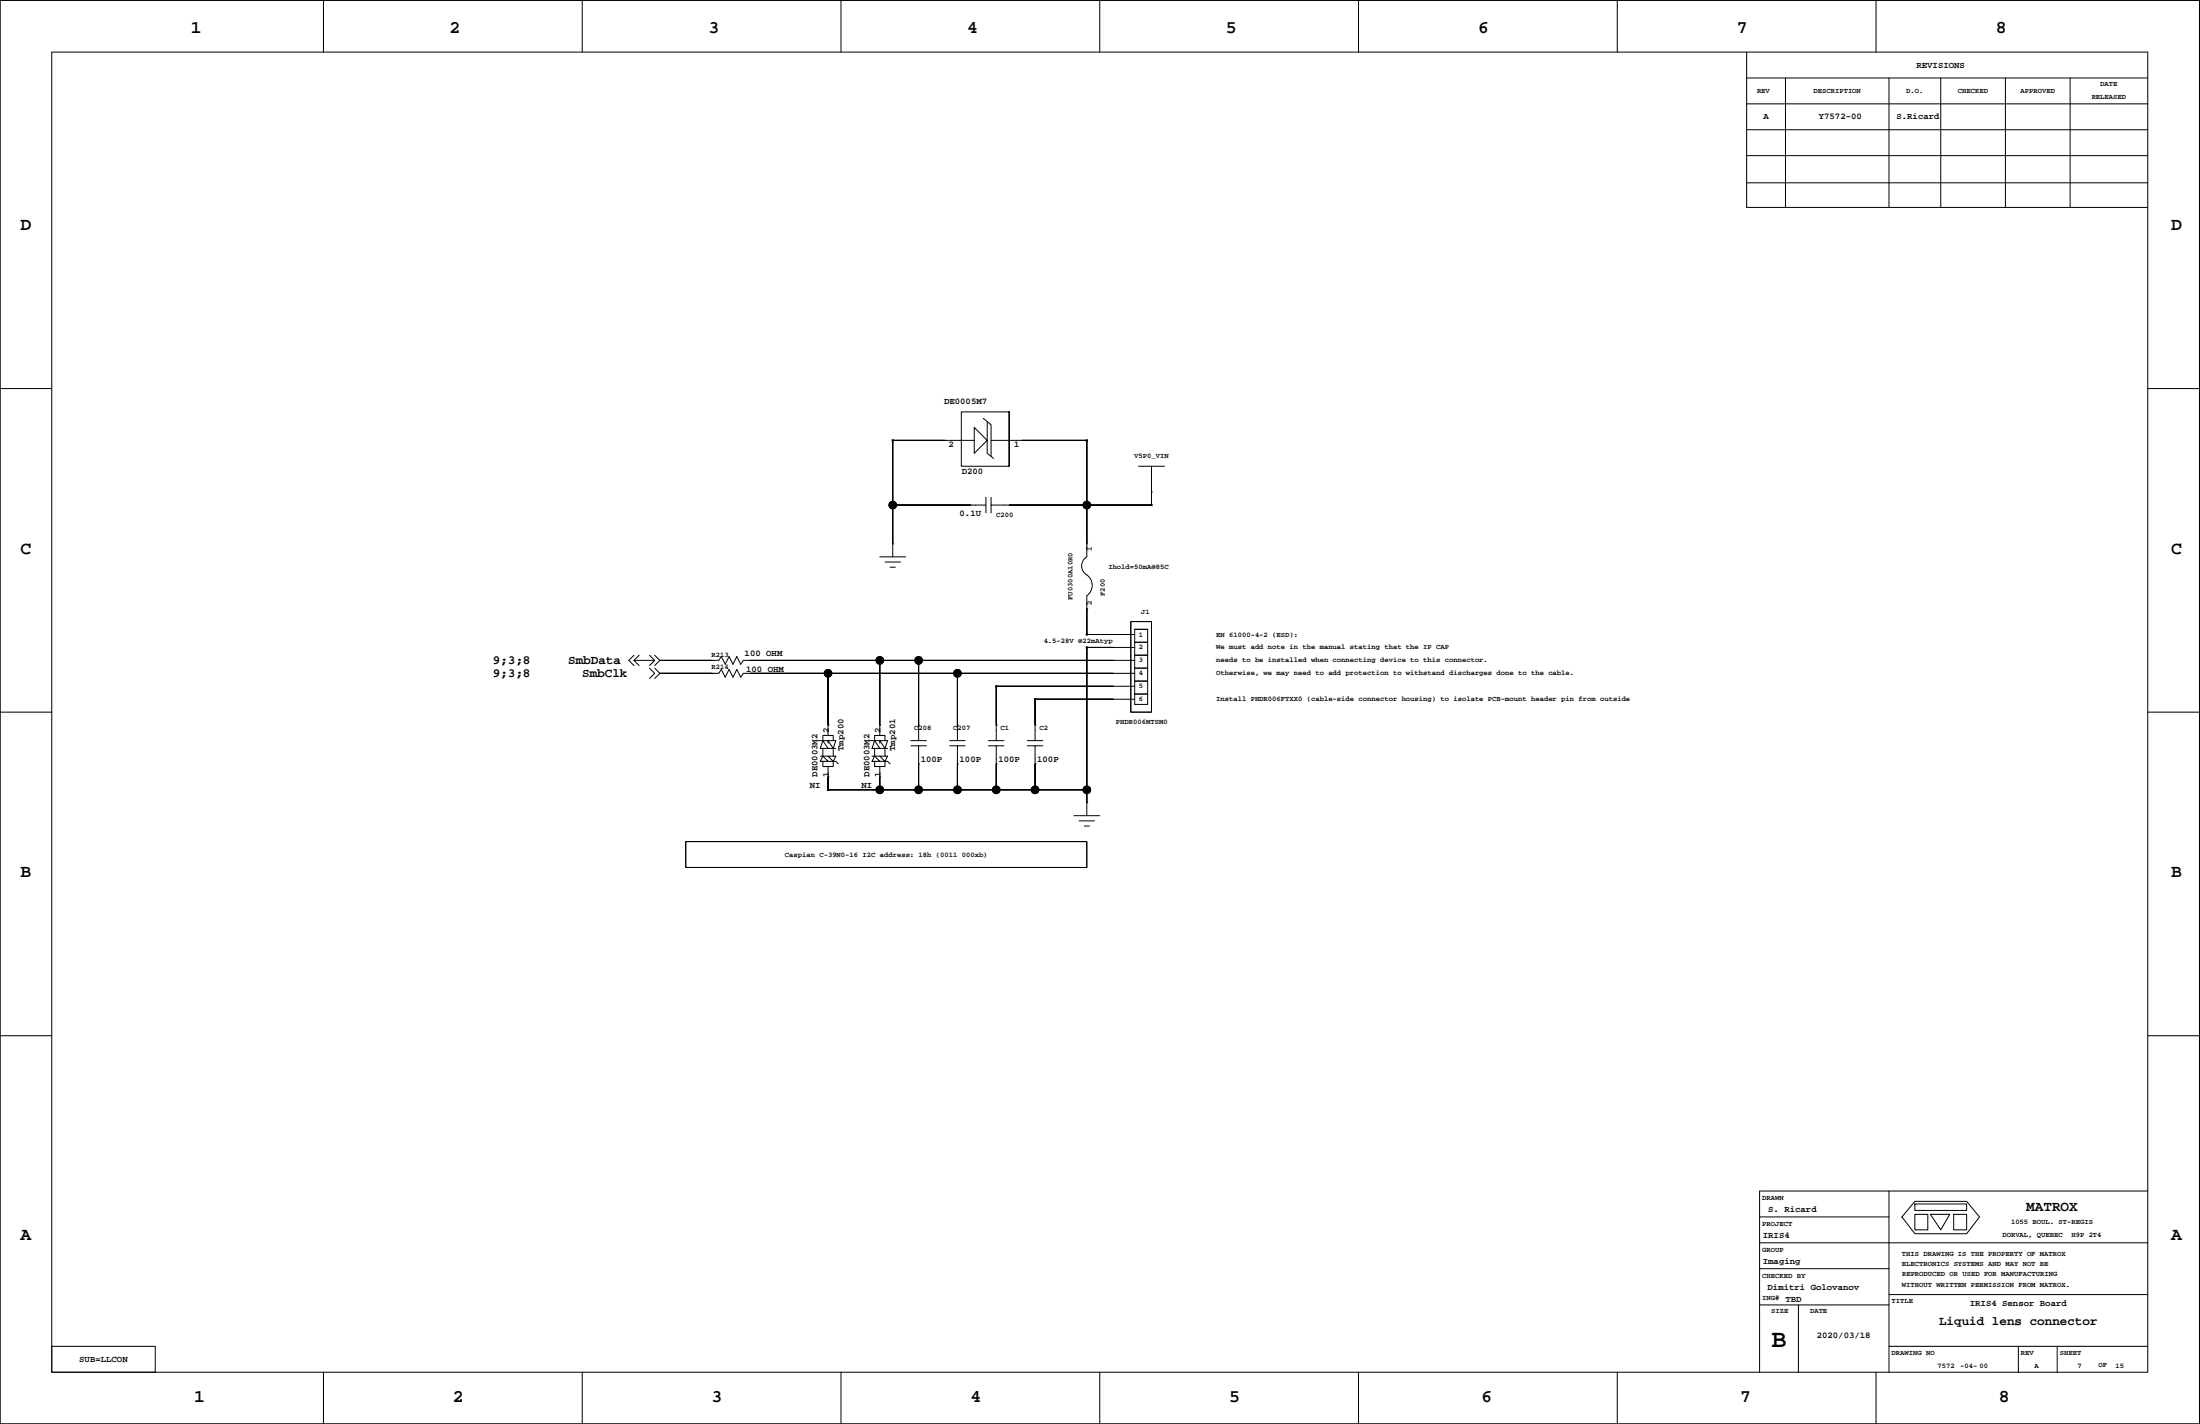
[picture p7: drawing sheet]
<svg xmlns="http://www.w3.org/2000/svg" width="432mm" height="279mm" viewBox="0 0 432 279" stroke-linecap="round" stroke-linejoin="round" font-family="sans-serif">
<g fill="none" stroke="#000" stroke-width=".2">
<path d="M0 .1h431.7v279.3h-431.7zM10.2 10.2h411.3v259h-411.3zM63.5 .1v10.1M114.3 .1v10.1M165.1 .1v10.1M215.9 .1v10.1M266.6 .1v10.1M317.4 .1v10.1M342.8 15.3h78.7M342.8 10.2v30.5h78.7M350.4 15.3v25.4M368.2 .1v10.1"/>
<path d="M370.8 15.3v25.4M380.9 15.3v25.4M393.6 15.3v25.4M406.3 15.3v25.4M342.8 35.9h78.7M342.8 30.5h78.7M342.8 25.5h78.7M342.8 20.4h78.7M0 76.2h10.2M421.5 76.2h10.2M134.6 91.5h.1M175.2 99.1h18.3"/>
<path d="M185.4 86.4h.1M190.5 99.1h.1M191.2 83.9l2.6 2.5-2.6 2.5zM191.2 86.4h-16v22.9M193 82.1l1.5 1.3v6.1M193.5 97.6v3M193.8 82.8v6.1l1.2 1.1M194.5 86.4h18.8v22.9a2.06 2.06 0 0 0 0 3.5M194.5 97.6v3M198.1 99.1h.1M198.1 80.8h-9.4v10.7h9.4v-10.7v10.7M200.6 86.4h.1"/>
<path d="M223.5 91.5h5M226 96.6h.1M226 91.5v7.6h-31.5M172.7 109.3h5.1M173.7 110.3h3M174.7 111.3h1M175.2 106.7h.1M213.3 119.4h.1M213.3 106.7h.1M213.3 116.9v7.6h9.4M213.3 112.8a2.47 2.47 0 0 1 0 4.1M0 139.7h10.2"/>
<path d="M124.4 129.6h4.1M124.4 128.6l-1 1 1 1M124.4 129.6l1 1M125.4 128.6l-1 1M127.5 128.6l1 1M127.5 131.1l1 1-1 1M128.5 131.1l1 1-1 1M128.5 129.6l-1 1M128.5 128.6l1 1M129.5 129.6h.1M129.5 132.1h.1M129.5 129.6h11.6l.5-.8 .7 1.5 .8-1.5 .8 1.5 .7-1.5 .8 1.5 .5-.7h76.8"/>
<path d="M129.5 132.1h11.6l.5-.7 .7 1.5 .8-1.5 .8 1.5 .7-1.5 .8 1.5 .5-.8h76.8M129.5 129.6l-1 1M139.7 129.6h.1M139.7 132.1h.1M147.3 129.6h.1M147.3 132.1h.1M162.5 132.1v12.2M172.7 129.6v14.7M180.3 129.6v15.7M187.9 132.1v13.2M218.4 132.1h.1M218.4 129.6h.1"/>
<path d="M218.4 127h.1M218.4 124.5h.1M218.4 137.2h.1M218.4 134.7h.1M221.9 122h4.1v17.7h-4.1zM222.7 127h-9.4v33M222.7 137.2h-19.5v8.1M222.7 134.7h-27.2v10.6M222.7 123.5h2.5v14.7h-2.5zM222.7 136.2h2.5M222.7 126h2.5M222.7 128.6h2.5"/>
<path d="M222.7 131.1h2.5M222.7 133.6h2.5M421.5 139.7h10.2M160.5 145.3h2v.5M161 148.4h1.5M161.5 145.3v-1h2v1M161.5 149.4v1h2v-1M161.5 148.4l1 1h-1.5zM161.5 145.3l1 1.5h-1.5zM161.5 146.8v1.6M162.5 142.3h.1M162.5 152.4h.1"/>
<path d="M162.5 149.4h1.5l.6 .5M162.5 145.3h1.5l-.5 1.5zM162.5 148.4h1.5l-.5 1zM162.5 150.4v4.6h50.8M162.5 146.8h1.5M163.5 146.8v1.6M170.6 145.3h2.1v.5M171.2 148.4h1.5M171.7 145.3v-1h2v1M171.7 149.4v1h2v-1M171.7 148.4l1 1h-1.5zM171.7 145.3l1 1.5h-1.5z"/>
<path d="M171.7 146.8v1.6M172.7 142.3h.1M172.7 152.4h.1M172.7 149.4h1.5l.5 .5M172.7 145.3h1.5l-.5 1.5zM172.7 148.4h1.5l-.5 1zM172.7 146.8h1.5M172.7 150.4v4.6M173.7 146.8v1.6M178.8 145.3h3M178.8 146.3h3M180.3 149.9h.1"/>
<path d="M180.3 142.3h.1M180.3 146.3v8.7M186.4 145.3h3M186.4 146.3h3M187.9 149.9h.1M187.9 142.3h.1M187.9 146.3v8.7M194 145.3h3.1M194 146.3h3.1M195.5 149.9h.1M195.5 142.3h.1M195.5 146.3v8.7"/>
<path d="M201.6 145.3h3.1M201.6 146.3h3.1M203.2 149.9h.1M203.2 142.3h.1M203.2 146.3v8.7M213.3 157.5h.1M134.6 165.1h78.7v5.1h-78.7zM210.8 160h5.1M211.8 161.1h3M212.8 162.1h1M0 203.2h10.2M421.5 203.2h10.2"/>
<path d="M345.4 238.8h25.4M370.8 233.7v35.5M375.8 238.3h2.6v3h-2.6zM375.8 236.2h10.2v1.3h-10.2zM375.8 235.7h10.2l2.5 3.1-2.5 3.3h-10.2l-2.5-3.3zM378.9 238.3h3.8l-1.8 3zM383.5 238.3h2.5v3h-2.5zM421.5 233.7h-76.1v35.5M345.4 256h25.4M345.4 248.9h25.4M345.4 243.8h76.1M353 256v13.2"/>
<path d="M370.8 254h50.7M10.2 264.2h20.3v5h-20.3zM63.5 269.2v10.2M114.3 269.2v10.2M165.1 269.2v10.2M215.9 269.2v10.2M266.6 269.2v10.2M317.4 269.2v10.2M368.2 269.2v10.2M370.8 264.2h50.7M396.1 264.2v5M403.8 264.2v5"/>
<circle cx="175.2" cy="99.1" r=".75"/>
<circle cx="213.3" cy="99.1" r=".75"/>
<circle cx="162.5" cy="132.1" r=".75"/>
<circle cx="172.7" cy="129.6" r=".75"/>
<circle cx="180.3" cy="129.6" r=".75"/>
<circle cx="187.9" cy="132.1" r=".75"/>
<circle cx="172.7" cy="155" r=".75"/>
<circle cx="180.3" cy="155" r=".75"/>
<circle cx="187.9" cy="155" r=".75"/>
<circle cx="195.5" cy="155" r=".75"/>
<circle cx="203.2" cy="155" r=".75"/>
<circle cx="213.3" cy="155" r=".75"/>
</g>
<g fill="#000" stroke="#000" stroke-width=".2">
<path d="M175.1 86.3h.2v.2h-.2z" fill-rule="evenodd"/>
<path d="M175.2 86.4v12.7z" fill-rule="evenodd"/>
<path d="M175.2 99.1v7.6z" fill-rule="evenodd"/>
<path d="M175.2 86.4h10.2z" fill-rule="evenodd"/>
<path d="M175.2 99.1h15.3z" fill-rule="evenodd"/>
<path d="M213.2 86.3h.2v.2h-.2z" fill-rule="evenodd"/>
<path d="M200.6 86.4h12.7z" fill-rule="evenodd"/>
<path d="M213.3 86.4v12.7z" fill-rule="evenodd"/>
<path d="M198.1 99.1h15.2z" fill-rule="evenodd"/>
<path d="M213.3 99.1v7.6z" fill-rule="evenodd"/>
<path d="M225.9 99h.2v.2h-.2z" fill-rule="evenodd"/>
<path d="M226 96.6v2.5z" fill-rule="evenodd"/>
<path d="M213.3 99.1h12.7z" fill-rule="evenodd"/>
<path d="M213.3 119.4v5.1z" fill-rule="evenodd"/>
<path d="M129.5 132.1h10.2z" fill-rule="evenodd"/>
<path d="M129.5 129.6h10.2z" fill-rule="evenodd"/>
<path d="M147.3 132.1h15.2z" fill-rule="evenodd"/>
<path d="M162.5 132.1v10.2z" fill-rule="evenodd"/>
<path d="M147.3 129.6h25.4z" fill-rule="evenodd"/>
<path d="M172.7 129.6v12.7z" fill-rule="evenodd"/>
<path d="M180.3 129.6v12.7z" fill-rule="evenodd"/>
<path d="M172.7 129.6h7.6z" fill-rule="evenodd"/>
<path d="M187.9 132.1v10.2z" fill-rule="evenodd"/>
<path d="M162.5 132.1h25.4z" fill-rule="evenodd"/>
<path d="M195.4 134.5h.2v.3h-.2z" fill-rule="evenodd"/>
<path d="M195.5 134.7v7.6z" fill-rule="evenodd"/>
<path d="M203 137.1h.3v.2h-.3z" fill-rule="evenodd"/>
<path d="M203.2 137.2v5.1z" fill-rule="evenodd"/>
<path d="M213.2 124.4h.2v.2h-.2z" fill-rule="evenodd"/>
<path d="M213.2 126.9h.2v.2h-.2z" fill-rule="evenodd"/>
<path d="M213.3 127v28z" fill-rule="evenodd"/>
<path d="M203.2 137.2h15.2z" fill-rule="evenodd"/>
<path d="M195.5 134.7h22.9z" fill-rule="evenodd"/>
<path d="M213.3 124.5h5.1z" fill-rule="evenodd"/>
<path d="M213.3 127h5.1z" fill-rule="evenodd"/>
<path d="M187.9 132.1h30.5z" fill-rule="evenodd"/>
<path d="M180.3 129.6h38.1z" fill-rule="evenodd"/>
<path d="M162.4 154.9h.2v.2h-.2z" fill-rule="evenodd"/>
<path d="M162.5 152.4v2.6z" fill-rule="evenodd"/>
<path d="M162.5 155h10.2z" fill-rule="evenodd"/>
<path d="M172.7 152.4v2.6z" fill-rule="evenodd"/>
<path d="M172.7 155h7.6z" fill-rule="evenodd"/>
<path d="M180.3 149.9v5.1z" fill-rule="evenodd"/>
<path d="M187.9 149.9v5.1z" fill-rule="evenodd"/>
<path d="M180.3 155h7.6z" fill-rule="evenodd"/>
<path d="M187.9 155h7.6z" fill-rule="evenodd"/>
<path d="M195.5 149.9v5.1z" fill-rule="evenodd"/>
<path d="M195.5 155h7.7z" fill-rule="evenodd"/>
<path d="M203.2 149.9v5.1z" fill-rule="evenodd"/>
<path d="M213.3 155v2.5z" fill-rule="evenodd"/>
<path d="M203.2 155h10.1z" fill-rule="evenodd"/>
<circle cx="175.2" cy="99.1" r=".75"/>
<circle cx="213.3" cy="99.1" r=".75"/>
<circle cx="162.5" cy="132.1" r=".75"/>
<circle cx="172.7" cy="129.6" r=".75"/>
<circle cx="180.3" cy="129.6" r=".75"/>
<circle cx="187.9" cy="132.1" r=".75"/>
<circle cx="172.7" cy="155" r=".75"/>
<circle cx="180.3" cy="155" r=".75"/>
<circle cx="187.9" cy="155" r=".75"/>
<circle cx="195.5" cy="155" r=".75"/>
<circle cx="203.2" cy="155" r=".75"/>
<circle cx="213.3" cy="155" r=".75"/>
</g>
<text font-size="4.9" x="347.7" y="264.3">B</text>
<g font-size="3.5">
<text x="37.5" y="6.6">1</text>
<text x="88.2" y="6.6">2</text>
<text x="139" y="6.6">3</text>
<text x="189.8" y="6.6">4</text>
<text x="240.6" y="6.6">5</text>
<text x="290.1" y="6.6">6</text>
<text x="340.9" y="6.6">7</text>
<text x="391.7" y="6.6">8</text>
<text x="4" y="45.1">D</text>
<text x="426.1" y="45.1">D</text>
<text x="4" y="108.6">C</text>
<text x="426.1" y="108.6">C</text>
<text x="4" y="172.1">B</text>
<text x="426.1" y="172.1">B</text>
<text x="4" y="243.2">A</text>
<text x="426.1" y="243.2">A</text>
<text x="38.1" y="275.1">1</text>
<text x="88.9" y="275.1">2</text>
<text x="139.7" y="275.1">3</text>
<text x="190.5" y="275.1">4</text>
<text x="241.2" y="275.1">5</text>
<text x="290.8" y="275.1">6</text>
<text x="341.6" y="275.1">7</text>
<text x="392.3" y="275.1">8</text>
</g>
<text font-size="2.8" x="397.7" y="237.5">MATROX</text>
<g font-size="2.5">
<text x="96.7" y="130.3">9;3;8</text>
<text x="111.5" y="130.3">SmbData</text>
<text x="96.7" y="132.8">9;3;8</text>
<text x="114.3" y="132.8">SmbClk</text>
<text x="380.6" y="259.9">Liquid lens connector</text>
</g>
<g font-size="1.8">
<text x="376.2" y="13.3">REVISIONS</text>
<text x="346.1" y="23.4">A</text>
<text x="357" y="23.4">Y7572-00</text>
<text x="372.2" y="23.4">S.Ricard</text>
<text x="185.3" y="79.2">DE0005M7</text>
<text x="186.1" y="87.6">2</text>
<text x="199" y="87.6">1</text>
<text x="188.8" y="93">D200</text>
<text x="188.3" y="101.3">0.1U</text>
<text x="146.2" y="128.7">100 OHM</text>
<text x="146.4" y="131.8">100 OHM</text>
<text x="162.7" y="143.8" transform="rotate(-90 162.7 143.8)">2</text>
<text x="172.8" y="143.8" transform="rotate(-90 172.8 143.8)">2</text>
<text x="165.6" y="147.4" transform="rotate(-90 165.6 147.4)">Tmp200</text>
<text x="175.7" y="147.4" transform="rotate(-90 175.7 147.4)">Tmp201</text>
<text x="180.7" y="149.6">100P</text>
<text x="188.3" y="149.6">100P</text>
<text x="196" y="149.6">100P</text>
<text x="203.6" y="149.6">100P</text>
<text x="158.9" y="154.7">NI</text>
<text x="160.5" y="152.4" transform="rotate(-90 160.5 152.4)">DE0003M2</text>
<text x="162.7" y="152.4" transform="rotate(-90 162.7 152.4)">1</text>
<text x="169.1" y="154.7">NI</text>
<text x="170.6" y="152.4" transform="rotate(-90 170.6 152.4)">DE0003M2</text>
<text x="172.8" y="152.4" transform="rotate(-90 172.8 152.4)">1</text>
<text x="347.1" y="237.8">S. Ricard</text>
<text x="346" y="242.9">IRIS4</text>
<text x="346" y="248">Imaging</text>
<text x="346.9" y="253.2">Dimitri Golovanov</text>
<text x="350.4" y="255.5">TBD</text>
<text x="386.6" y="256.2">IRIS4 Sensor Board</text>
<text x="356.6" y="262.6">2020/03/18</text>
<text x="15.6" y="267.2">SUB=LLCON</text>
</g>
<g font-size="1.4">
<text x="412.2" y="17">DATE</text>
<text x="344.9" y="18.2">REV</text>
<text x="355.9" y="18.2">DESCRIPTION</text>
<text x="374.1" y="18.2">D.O.</text>
<text x="384.3" y="18.2">CHECKED</text>
<text x="396.6" y="18.2">APPROVED</text>
<text x="410.5" y="19.5">RELEASED</text>
<text x="222.6" y="89.9">V5P0_VIN</text>
<text x="195.5" y="101.4">C200</text>
<text x="214.3" y="108.2" transform="rotate(-90 214.3 108.2)">1</text>
<text x="217.5" y="111.5">Ihold=50mA@85C</text>
<text x="210.5" y="117.7" transform="rotate(-90 210.5 117.7)">FU0300A10R0</text>
<text x="214.3" y="118.8" transform="rotate(-90 214.3 118.8)">2</text>
<text x="216.8" y="117" transform="rotate(-90 216.8 117)">F200</text>
<text x="223.6" y="124.9">1</text>
<text x="224" y="120.4">J1</text>
<text x="238.7" y="124.9">EN 61000-4-2 (ESD):</text>
<text x="139.7" y="128.8">R213</text>
<text x="139.7" y="131.4">R214</text>
<text x="204.8" y="126.2">4.5-28V @22mAtyp</text>
<text x="223.6" y="130">3</text>
<text x="223.6" y="127.4">2</text>
<text x="238.7" y="130">needs to be installed when connecting device to this connector.</text>
<text x="238.7" y="127.4">We must add note in the manual stating that the IP CAP</text>
<text x="223.6" y="132.5">4</text>
<text x="223.6" y="137.6">6</text>
<text x="223.6" y="135">5</text>
<text x="238.7" y="137.6">Install PHDR006FTXX0 (cable-side connector housing) to isolate PCB-mount header pin from outside</text>
<text x="238.7" y="132.5">Otherwise, we may need to add protection to withstand discharges done to the cable.</text>
<text x="179.5" y="143.3">C208</text>
<text x="187.1" y="143.3">C207</text>
<text x="196.4" y="143.3">C1</text>
<text x="204" y="143.3">C2</text>
<text x="219" y="142">PHDR006MTSM0</text>
<text x="154.1" y="168.1">Caspian C-39N0-16 I2C address: 18h (0011 000xb)</text>
<text x="345.9" y="235.4">DRAWN</text>
<text x="345.9" y="240.5">PROJECT</text>
<text x="345.9" y="245.6">GROUP</text>
<text x="393" y="242.7">DORVAL, QUEBEC</text>
<text x="394.7" y="240.2">1055 BOUL. ST-REGIS</text>
<text x="406.6" y="242.7">H9P 2T4</text>
<text x="345.9" y="250.7">CHECKED BY</text>
<text x="373.3" y="246.4">THIS DRAWING IS THE PROPERTY OF MATROX</text>
<text x="373.3" y="248.4">ELECTRONICS SYSTEMS AND MAY NOT BE</text>
<text x="373.3" y="250.4">REPRODUCED OR USED FOR MANUFACTURING</text>
<text x="345.9" y="255">ING#</text>
<text x="347.6" y="257.5">SIZE</text>
<text x="355.3" y="257.5">DATE</text>
<text x="371.3" y="255.8">TITLE</text>
<text x="373.3" y="252.5">WITHOUT WRITTEN PERMISSION FROM MATROX.</text>
<text x="371.3" y="265.9">DRAWING NO</text>
<text x="380.3" y="268.4">7572</text>
<text x="384.7" y="268.4">-04- 00</text>
<text x="396.7" y="265.9">REV</text>
<text x="399.3" y="268.4">A</text>
<text x="404.3" y="265.9">SHEET</text>
<text x="407.7" y="268.4">7</text>
<text x="411.9" y="268.2">OF</text>
<text x="415.2" y="268.4">15</text>
</g>
</svg>
